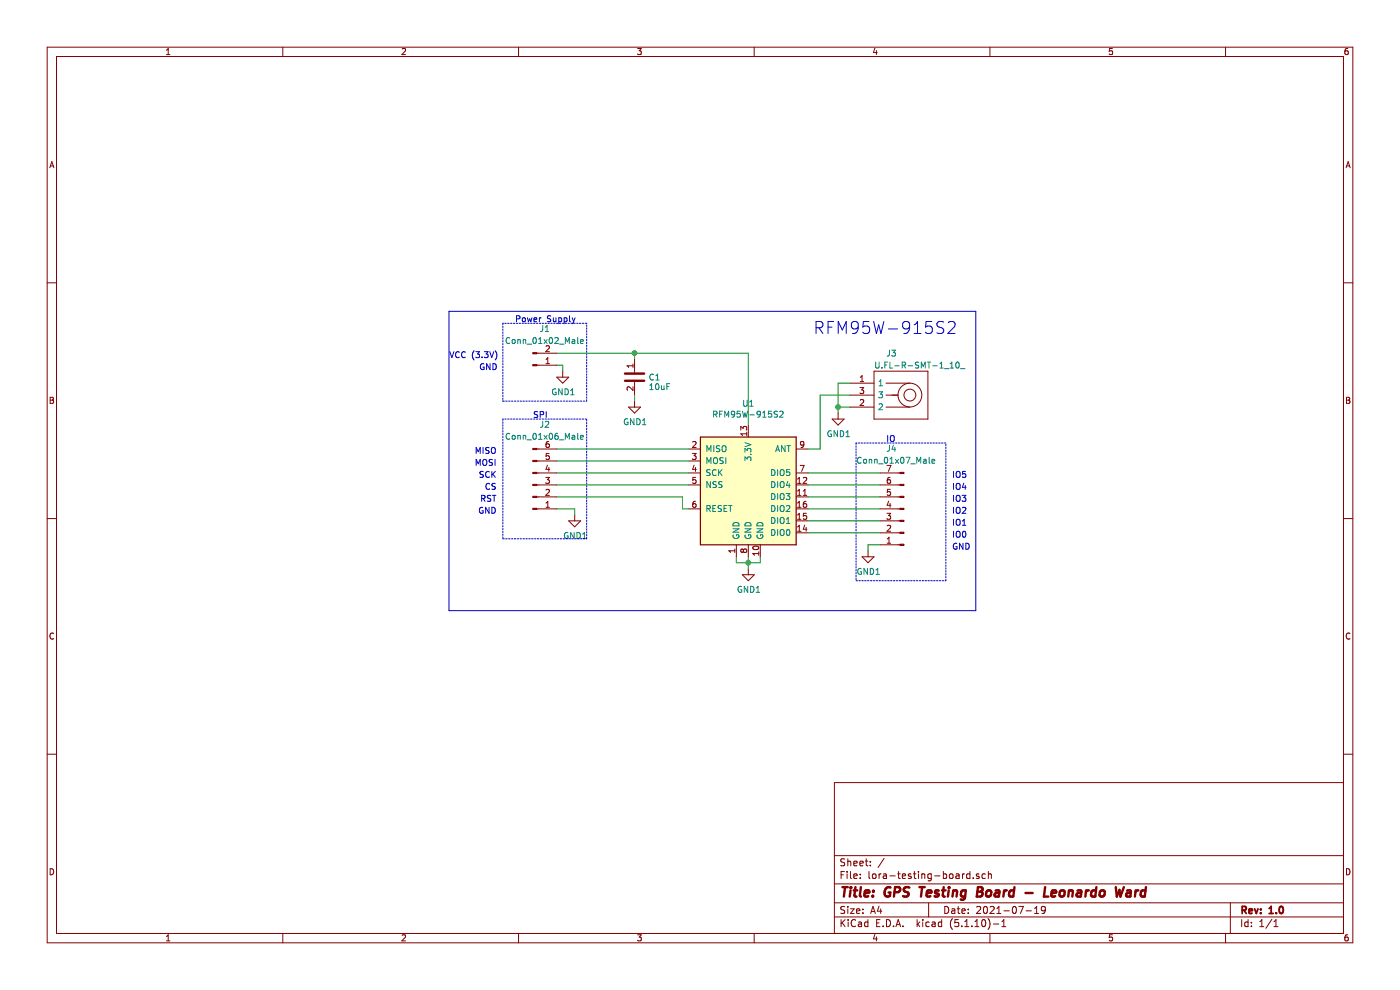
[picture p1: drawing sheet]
EESchema Schematic File Version 4
EELAYER 30 0
EELAYER END
$Descr A4 11693 8268
encoding utf-8
Sheet 1 1
Title "GPS Testing Board - Leonardo Ward"
Date "2021-07-19"
Rev "1.0"
Comp ""
Comment1 ""
Comment2 ""
Comment3 ""
Comment4 ""
$EndDescr
$Comp
L RFM95W-915S2:RFM95W-915S2 U1
U 1 1
P 6250 4050
F 0 "U1" H 6250 4731 50  0000 C CNN
F 1 "RFM95W-915S2" H 6250 4640 50  0000 C CNN
F 2 "RF_Module:HOPERF_RFM9XW_SMD" H 2950 5700 50  0001 C CNN
F 3 "https://www.rfsolutions.co.uk/downloads/1463993415RFM95_96_97_98W.pdf" H 2950 5700 50  0001 C CNN
F 4 "Digi-Key" H 6250 4050 50  0001 C CNN "Supplier 1"
F 5 "RFM95W-915S2-ND" H 6250 4050 50  0001 C CNN "Supplier Part Number 1"
	1    6250 4050
	1    0    0    -1  
$EndComp
$Comp
L Connector:Conn_01x06_Male J2
U 1 1
P 4450 4050
F 0 "J2" H 4550 3550 50  0000 C CNN
F 1 "Conn_01x06_Male" H 4550 3650 50  0000 C CNN
F 2 "Connector_PinSocket_2.54mm:PinSocket_1x06_P2.54mm_Vertical" H 4450 4050 50  0001 C CNN
F 3 "~" H 4450 4050 50  0001 C CNN
	1    4450 4050
	1    0    0    1   
$EndComp
Wire Wire Line
	5750 4250 5700 4250
Wire Wire Line
	5700 4250 5700 4150
$Comp
L power:GND1 #PWR0101
U 1 1
P 4800 4300
F 0 "#PWR0101" H 4800 4050 50  0001 C CNN
F 1 "GND1" H 4805 4127 50  0000 C CNN
F 2 "" H 4800 4300 50  0001 C CNN
F 3 "" H 4800 4300 50  0001 C CNN
	1    4800 4300
	1    0    0    -1  
$EndComp
Wire Wire Line
	4800 4300 4800 4250
$Comp
L power:GND1 #PWR0102
U 1 1
P 6250 4750
F 0 "#PWR0102" H 6250 4500 50  0001 C CNN
F 1 "GND1" H 6255 4577 50  0000 C CNN
F 2 "" H 6250 4750 50  0001 C CNN
F 3 "" H 6250 4750 50  0001 C CNN
	1    6250 4750
	1    0    0    -1  
$EndComp
Wire Wire Line
	6250 4750 6250 4700
Wire Wire Line
	6350 4650 6350 4700
Wire Wire Line
	6350 4700 6250 4700
Connection ~ 6250 4700
Wire Wire Line
	6250 4700 6250 4650
Wire Wire Line
	6150 4650 6150 4700
Wire Wire Line
	6150 4700 6250 4700
$Comp
L Connector:Conn_01x02_Male J1
U 1 1
P 4450 3050
F 0 "J1" H 4550 2750 50  0000 C CNN
F 1 "Conn_01x02_Male" H 4550 2850 50  0000 C CNN
F 2 "Connector_PinSocket_2.54mm:PinSocket_1x02_P2.54mm_Vertical" H 4450 3050 50  0001 C CNN
F 3 "~" H 4450 3050 50  0001 C CNN
	1    4450 3050
	1    0    0    1   
$EndComp
Wire Wire Line
	6250 3550 6250 2950
$Comp
L power:GND1 #PWR0103
U 1 1
P 4700 3100
F 0 "#PWR0103" H 4700 2850 50  0001 C CNN
F 1 "GND1" H 4705 2927 50  0000 C CNN
F 2 "" H 4700 3100 50  0001 C CNN
F 3 "" H 4700 3100 50  0001 C CNN
	1    4700 3100
	1    0    0    -1  
$EndComp
Wire Wire Line
	4700 3100 4700 3050
Wire Wire Line
	4700 3050 4650 3050
Wire Notes Line
	4200 2700 4200 3350
Wire Notes Line
	4200 3350 4900 3350
Wire Notes Line
	4900 3350 4900 2700
Wire Notes Line
	4900 2700 4200 2700
Text Notes 4300 2700 0    50   ~ 0
Power Supply
Wire Wire Line
	4650 3750 5750 3750
Wire Wire Line
	4650 3850 5750 3850
Wire Wire Line
	4650 3950 5750 3950
Wire Wire Line
	4650 4050 5750 4050
Wire Wire Line
	4650 4150 5700 4150
Wire Wire Line
	4650 4250 4800 4250
Wire Notes Line
	4200 4500 4900 4500
Wire Notes Line
	4900 4500 4900 3500
Wire Notes Line
	4900 3500 4200 3500
Wire Notes Line
	4200 3500 4200 4500
Text Notes 4450 3500 0    50   ~ 0
SPI
Text Notes 3750 3000 0    50   ~ 0
VCC (3.3V)
Text Notes 4000 3100 0    50   ~ 0
GND
Text Notes 4150 4000 2    50   ~ 0
SCK
Text Notes 4150 3900 2    50   ~ 0
MOSI
Text Notes 4150 3800 2    50   ~ 0
MISO
Text Notes 4150 4100 2    50   ~ 0
CS
Text Notes 4150 4200 2    50   ~ 0
RST
Text Notes 4150 4300 2    50   ~ 0
GND
$Comp
L power:GND1 #PWR0104
U 1 1
P 5300 3350
F 0 "#PWR0104" H 5300 3100 50  0001 C CNN
F 1 "GND1" H 5305 3177 50  0000 C CNN
F 2 "" H 5300 3350 50  0001 C CNN
F 3 "" H 5300 3350 50  0001 C CNN
	1    5300 3350
	1    0    0    -1  
$EndComp
$Comp
L Connector:Conn_01x07_Male J4
U 1 1
P 7550 4250
F 0 "J4" H 7700 3750 50  0000 R CNN
F 1 "Conn_01x07_Male" H 7950 3850 50  0000 R CNN
F 2 "Connector_PinSocket_2.54mm:PinSocket_1x07_P2.54mm_Vertical" H 7550 4250 50  0001 C CNN
F 3 "~" H 7550 4250 50  0001 C CNN
	1    7550 4250
	-1   0    0    1   
$EndComp
Wire Wire Line
	6750 3950 7350 3950
Wire Wire Line
	6750 4050 7350 4050
Wire Wire Line
	6750 4150 7350 4150
Wire Wire Line
	6750 4250 7350 4250
Wire Wire Line
	6750 4350 7350 4350
Wire Wire Line
	6750 4450 7350 4450
$Comp
L power:GND1 #PWR0105
U 1 1
P 7250 4600
F 0 "#PWR0105" H 7250 4350 50  0001 C CNN
F 1 "GND1" H 7255 4427 50  0000 C CNN
F 2 "" H 7250 4600 50  0001 C CNN
F 3 "" H 7250 4600 50  0001 C CNN
	1    7250 4600
	1    0    0    -1  
$EndComp
Wire Wire Line
	7250 4600 7250 4550
Wire Wire Line
	7250 4550 7350 4550
Wire Notes Line
	7150 3700 7150 4850
Wire Notes Line
	7150 4850 7900 4850
Wire Notes Line
	7900 4850 7900 3700
Wire Notes Line
	7900 3700 7150 3700
Text Notes 7400 3700 0    50   ~ 0
IO
Text Notes 7950 4000 0    50   ~ 0
IO5
Text Notes 7950 4100 0    50   ~ 0
IO4
Text Notes 7950 4200 0    50   ~ 0
IO3
Text Notes 7950 4300 0    50   ~ 0
IO2
Text Notes 7950 4400 0    50   ~ 0
IO1
Text Notes 7950 4500 0    50   ~ 0
IO0
Text Notes 7950 4600 0    50   ~ 0
GND
Wire Notes Line style solid
	3750 2600 3750 5100
Wire Notes Line style solid
	3750 5100 8150 5100
Wire Notes Line style solid
	8150 5100 8150 2600
Wire Notes Line style solid
	8150 2600 3750 2600
Wire Wire Line
	7100 3300 6850 3300
Wire Wire Line
	6850 3300 6850 3750
Wire Wire Line
	6850 3750 6750 3750
$Comp
L power:GND1 #PWR0106
U 1 1
P 7000 3450
F 0 "#PWR0106" H 7000 3200 50  0001 C CNN
F 1 "GND1" H 7005 3277 50  0000 C CNN
F 2 "" H 7000 3450 50  0001 C CNN
F 3 "" H 7000 3450 50  0001 C CNN
	1    7000 3450
	1    0    0    -1  
$EndComp
Wire Wire Line
	7100 3200 7000 3200
Wire Wire Line
	7100 3400 7000 3400
Wire Wire Line
	7000 3200 7000 3400
Connection ~ 7000 3400
Wire Wire Line
	7000 3400 7000 3450
Text Notes 8000 2800 2    100  ~ 0
RFM95W-915S2
Wire Wire Line
	4650 2950 5300 2950
Wire Wire Line
	5300 3000 5300 2950
Connection ~ 5300 2950
Wire Wire Line
	5300 2950 6250 2950
Wire Wire Line
	5300 3300 5300 3350
$Comp
L C-10uF-0805:10uF C1
U 1 1
P 5300 3150
F 0 "C1" H 5415 3150 50  0000 L CNN
F 1 "10uF" H 5510 3070 50  0000 C CNN
F 2 "Capacitor_SMD:C_0805_2012Metric" H 6150 2950 50  0001 C CNN
F 3 "" H 5300 3150 50  0001 C CNN
F 4 "Digi-Key" H 5700 3150 50  0001 C CNN "Supplier 1"
F 5 "1276-2404-1-ND" H 6300 3150 50  0001 C CNN "Supplier Part Number 1"
F 6 "Samsung Electro-Mechanics" H 6050 3050 50  0001 C CNN "Manufacturer"
F 7 "CL21A106KQCLNNC" H 7050 3050 50  0001 C CNN "Manufacturer Part Number"
	1    5300 3150
	1    0    0    -1  
$EndComp
$Comp
L U.FL-R-SMT-1_10_:U.FL-R-SMT-1_10_ J3
U 1 1
P 7100 3200
F 0 "J3" H 7400 3450 50  0000 L CNN
F 1 "U.FL-R-SMT-1_10_" H 7300 3350 50  0000 L CNN
F 2 "U.FL-R-SMT-1(10):U.FL-R-SMT-1_10_" H 7750 3300 50  0001 L CNN
F 3 "https://www.hirose.com/product/document?clcode=CL0331-0472-2-10&productname=U.FL-R-SMT-1(10)&series=U.FL&documenttype=2DDrawing&lang=en&documentid=0000940684" H 7750 3200 50  0001 L CNN
F 4 "UFL SMT PCB receptable,DC-6GHz Hirose Straight 50 Surface Mount UFL Connector, Receptacle, Solder Termination Coaxial" H 7750 3100 50  0001 L CNN "Description"
F 5 "Hirose" H 7750 2900 50  0001 L CNN "Manufacturer Name"
F 6 "U.FL-R-SMT-1(10)" H 7750 2800 50  0001 L CNN "Manufacturer Part Number"
F 7 "798-U.FL-R-SMT-110" H 7750 2700 50  0001 L CNN "Supplier Part Number 2"
F 8 "Mouser" H 7750 2600 50  0001 L CNN "Supplier 2"
F 9 "Digi-Key" H 7750 2500 50  0001 L CNN "Supplier 1"
F 10 "H11891CT-ND" H 7750 2400 50  0001 L CNN "Supplier Part Number 1"
	1    7100 3200
	1    0    0    -1  
$EndComp
$EndSCHEMATC
